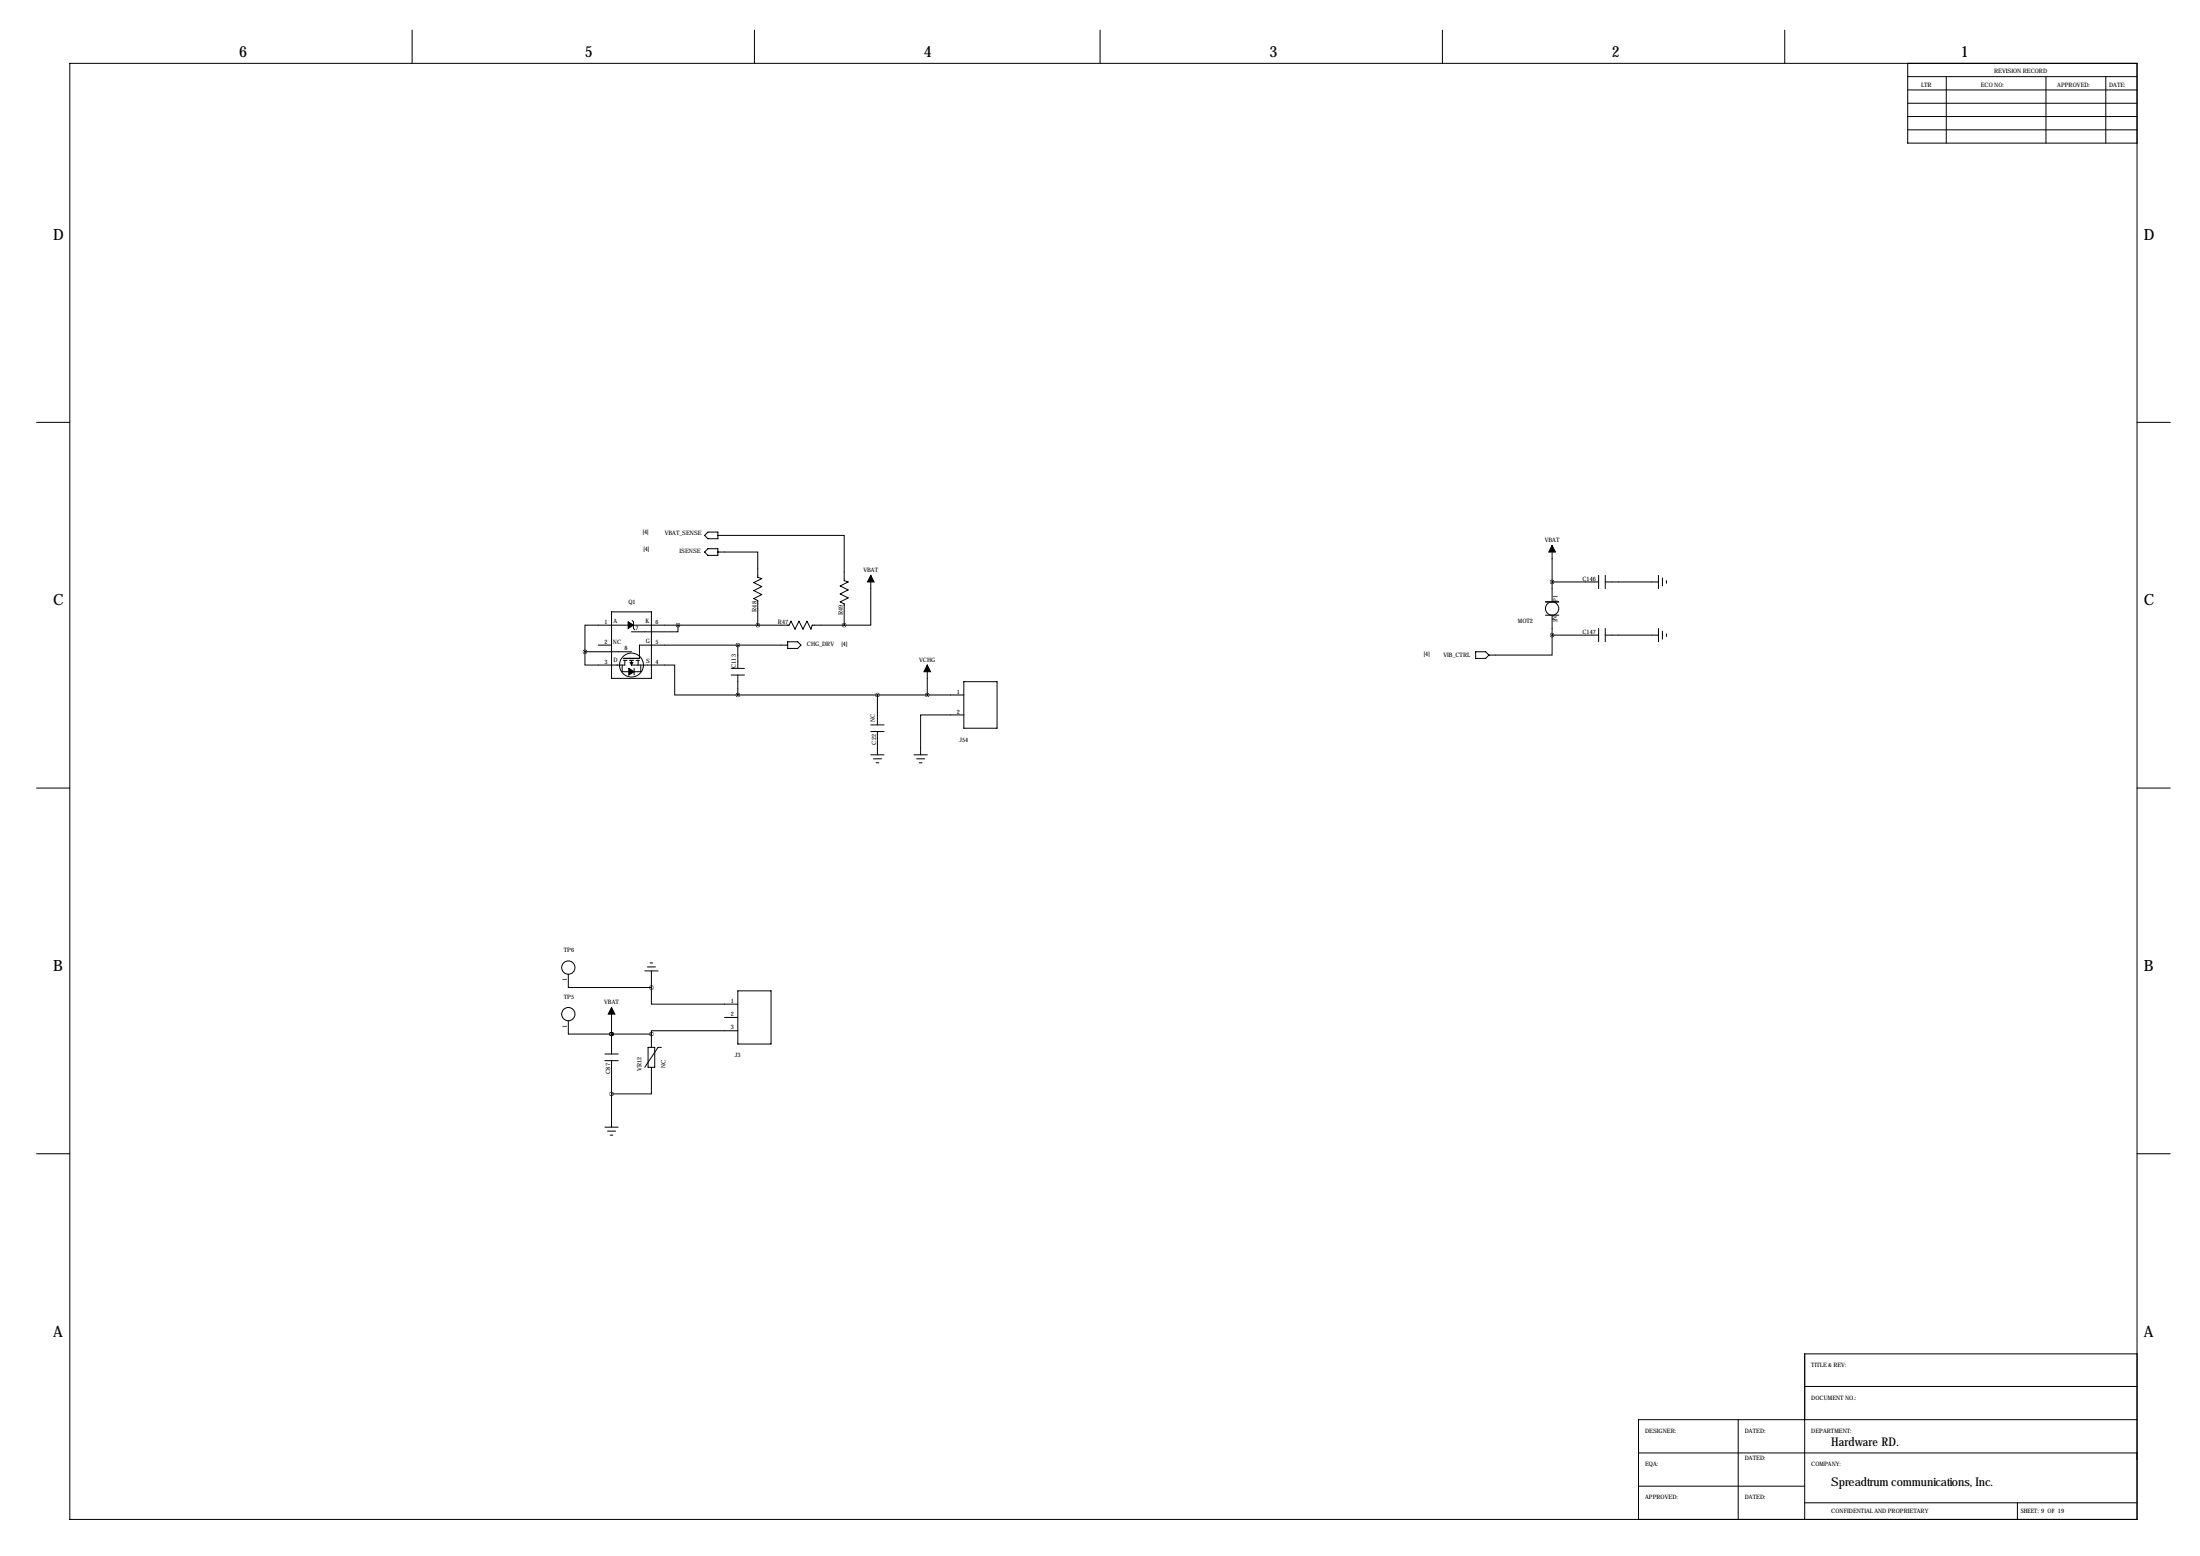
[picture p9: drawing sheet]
<svg xmlns="http://www.w3.org/2000/svg" width="841mm" height="594mm" viewBox="0 0 841 594" stroke-linecap="round" stroke-linejoin="round" font-family="sans-serif">
<g fill="none" stroke="#000" stroke-width=".38">
<path d="M157.5 11.5v12.7M288.3 11.5v12.7M420.4 11.5v12.7M551.2 11.5v12.7M682 11.5v12.7M26.7 24.2h789.9v556.3h-789.9zM729 39.4h87.6M729 24.2v30.5h87.6M729 34.4h87.6M729 29.3h87.6M743.7 29.3v25.4M781.8 29.3v25.4"/>
<path d="M804.7 29.3v25.4M729 49.6h87.6M729 44.5h87.6M14 161.4h12.7M816.6 161.4h12.7M270.5 203.3h3.8v2.5h-3.8l-1.3-1.3zM270.5 209.6h3.8v2.6h-3.8l-1.3-1.3zM274.3 210.9h15.3v9.6l1.5 .6-3.1 1.5 3.1 1.5-3.1 1.5 3.1 1.5-3.1 1.6 1.6 .7v9.4M274.3 204.5h48.3v17.3l1.5 .5-3 1.5 3 1.6-3 1.5 3 1.5-3 1.5 1.5 .8v8.1M332.7 219.8v19h-10.1M593.1 208.4v21.5M610.9 219.8v5.1"/>
<path d="M613.4 219.8v5.1M633.7 219.8v5.1M233.7 233.8h15.2v25.4h-15.2zM241.6 237.1l.5 .5v2.5l.5 .5M259.1 238.8v2.6h-17.8M322.6 238.8h-12.2l-.5 1.6-1.5-3.1-1.6 3.1-1.5-3.1-1.5 3.1-1.5-3.1-.8 1.5h-78v10.2M590.5 235h5.1M590.5 229.9h5.1M593.1 222.3h17.8M593.1 235v7.6M613.4 222.3h20.3M635.3 220.8v3"/>
<path d="M636.8 221.8v1M223.5 249v5.1h15.3v-1.8M223.5 249h17.8M228.6 246.5h5.1M237.7 254.1v2.5h7.2v-2.5M238.3 252.3h1.2M240.5 252.3h1.6M241.3 252.3v1.8h16.5v11.4h24.1M242.3 255.3v2.6M243.1 252.3h1.2M243.8 252.3v1.8M279.4 255.3h5.1"/>
<path d="M279.4 257.9h5.1M281.9 246.5v8.8M281.9 257.9v7.6M301 246.5h-56.7v4.8M301 245.2h3.8l1.3 1.3-1.3 1.2h-3.8zM354.3 254.1v11.4M563.9 249h3.8l1.3 1.3-1.3 1.2h-3.8zM593.1 242.6v7.7h-24.1M593.1 242.6h17.8M610.9 240.1v5.1M613.4 240.1v5.1M613.4 242.6h20.3"/>
<path d="M633.7 240.1v5.1M635.3 241.1v3.1M636.8 242.1v1M281.9 265.5h86.4M332.7 279.5h5.1M332.7 276.9h5.1M335.3 265.5v11.4M335.3 279.5v8.9M368.3 273.1h-16.5v15.3M368.3 260.4h12.7v17.8h-12.7zM332.7 288.4h5.1M333.8 289.9h3"/>
<path d="M334.8 291.4h1M349.2 288.4h5.1M350.3 289.9h3M351.3 291.4h1M14 301.1h12.7M816.6 301.1h12.7M217.2 372.2v5.1h31.7M246.4 370.9h5.1M247.4 369.4h3M248.4 367.9h1M248.9 377.3v6.3h33M248.9 370.9v6.4"/>
<path d="M281.9 378.5h12.7v20.4h-12.7zM217.2 390v5h31.7M233.7 395h.1M233.7 384.9v17.8M248.9 395v5.1M276.9 388.7h5M281.9 393.8h-33v1.2M231.1 405.2h5.1M231.1 402.7h5.1M233.7 405.2v25.4M247.6 400.1h2.6v7.6h-2.6zM248.9 407.7v10.2h-15.2"/>
<path d="M252.7 400.1h-1.2l-5.1 7.6M231.1 430.6h5.1M232.2 432.1h3M233.2 433.6h1M14 440.8h12.7M816.6 440.8h12.7M816.6 517.2h-127v63.3M689.6 529.7h127M626.1 555.1h63.3M664.2 542.4v38.1M689.6 555.1h127M816.6 542.4h-190.5v38.1"/>
<path d="M626.1 567.8h63.5M689.6 574.1h127M770.9 574.1v6.4"/>
<circle cx="593.1" cy="232.5" r="2.54"/>
<circle cx="241.3" cy="254.1" r="4.6"/>
<circle cx="217.2" cy="369.6" r="2.54"/>
<circle cx="217.2" cy="387.4" r="2.54"/>
</g>
<path d="M238.3 251.5h6" fill="none" stroke="#000" stroke-width=".51"/>
<path d="M332.7 219.8l1.3 2.5h-2.5zM593.1 208.4l1.3 2.5h-2.6zM240 237.6l2.1 1.2-2.1 1.3zM240.3 255.3l2 1.3-2 1.3zM240.8 253.1h1l-.5 1zM354.3 254.1l1.3 2.5h-2.5zM233.7 384.9l1.2 2.5h-2.5z" fill="#000" stroke="#000" stroke-width=".38"/>
<path d="M233.6 395a.05 .05 0 0 0 .1 0 .05 .05 0 0 0-.1 0zM233.6 417.9a.05 .05 0 0 0 .1 0 .05 .05 0 0 0-.1 0zM281.9 246.5a.05 .05 0 0 0 .1 0 .05 .05 0 0 0-.1 0zM322.5 238.8a.05 .05 0 0 0 .1 0 .05 .05 0 0 0-.1 0zM281.9 265.5a.05 .05 0 0 0 .1 0 .05 .05 0 0 0-.1 0zM289.5 238.8a.05 .05 0 0 0 .1 0 .05 .05 0 0 0-.1 0zM593 222.3a.05 .05 0 0 0 .1 0 .05 .05 0 0 0-.1 0zM593 242.6a.05 .05 0 0 0 .1 0 .05 .05 0 0 0-.1 0zM223.5 249a.05 .05 0 0 0 .1 0 .05 .05 0 0 0-.1 0zM259 238.8a.05 .05 0 0 0 .1 0 .05 .05 0 0 0-.1 0zM335.2 265.5a.05 .05 0 0 0 .1 0 .05 .05 0 0 0-.1 0zM233.6 395a.05 .05 0 0 0 .1 0 .05 .05 0 0 0-.1 0zM354.3 265.5a.05 .05 0 0 0 .1 0 .05 .05 0 0 0-.1 0zM248.9 377.3a.05 .05 0 0 0 .1 0 .05 .05 0 0 0-.1 0zM248.9 395a.05 .05 0 0 0 .1 0 .05 .05 0 0 0-.1 0z" fill="#000" stroke="#000" stroke-width="1.5"/>
<g font-size="5.9">
<text x="91.4" y="21.7">6</text>
<text x="223.5" y="21.7">5</text>
<text x="353.1" y="21.7">4</text>
<text x="485.1" y="21.7">3</text>
<text x="615.9" y="21.7">2</text>
<text x="749.3" y="21.7">1</text>
<text x="20.3" y="91.5">D</text>
<text x="819.1" y="91.5">D</text>
<text x="20.3" y="231.2">C</text>
<text x="819.1" y="231.2">C</text>
<text x="20.3" y="370.9">B</text>
<text x="819.1" y="370.9">B</text>
<text x="20.3" y="510.6">A</text>
<text x="819.1" y="510.6">A</text>
</g>
<g font-size="4.6">
<text x="699.8" y="552.5">Hardware RD.</text>
<text x="699.8" y="567.8">Spreadtrum communications, Inc.</text>
</g>
<g font-size="2.3">
<text x="762" y="28">REVISION RECORD</text>
<text x="734.1" y="33.1">LTR</text>
<text x="756.9" y="33.1">ECO NO:</text>
<text x="786.1" y="33.1">APPROVED:</text>
<text x="805.9" y="33.1">DATE:</text>
<text x="245.6" y="204">[4]</text>
<text x="254" y="204.5">VBAT_SENSE</text>
<text x="590.3" y="207.1">VBAT</text>
<text x="245.9" y="210.6">[4]</text>
<text x="259.7" y="211.4">ISENSE</text>
<text x="329.9" y="218.5">VBAT</text>
<text x="604.7" y="221.8">C146</text>
<text x="240.2" y="230.7">Q1</text>
<text x="289.1" y="233.7" transform="rotate(-90 289.1 233.7)">R48</text>
<text x="595.1" y="229.9" transform="rotate(-90 595.1 229.9)">P1</text>
<text x="231" y="238.3">1</text>
<text x="234.4" y="238.1">A</text>
<text x="246.7" y="238.1">K</text>
<text x="250.4" y="238.3">6</text>
<text x="297.3" y="238.3">R47</text>
<text x="322.1" y="235" transform="rotate(-90 322.1 235)">R49</text>
<text x="580" y="238.1">MOT2</text>
<text x="595.1" y="237.7" transform="rotate(-90 595.1 237.7)">2N</text>
<text x="231" y="245.9">2</text>
<text x="234.2" y="245.9">NC</text>
<text x="242.8" y="240.9">7</text>
<text x="246.8" y="245.7">G</text>
<text x="250.4" y="245.9">5</text>
<text x="604.7" y="242.1">C147</text>
<text x="238.6" y="248.5">8</text>
<text x="308.4" y="247">CHG_DRV</text>
<text x="321.6" y="246.7">[4]</text>
<text x="544.1" y="250.8">[4]</text>
<text x="551.6" y="251.2">VIB_CTRL</text>
<text x="231" y="253.6">3</text>
<text x="234.4" y="253.1">D</text>
<text x="247" y="253.3">S</text>
<text x="250.4" y="253.6">4</text>
<text x="281.2" y="255.1" transform="rotate(-90 281.2 255.1)">C113</text>
<text x="351.2" y="252.8">VCHG</text>
<text x="365.6" y="265">1</text>
<text x="334.3" y="276" transform="rotate(-90 334.3 276)">NC</text>
<text x="365.6" y="272.6">2</text>
<text x="334.8" y="284.4" transform="rotate(-90 334.8 284.4)">C22</text>
<text x="366.6" y="283.3">J54</text>
<text x="215.4" y="363.8">TP6</text>
<text x="216.7" y="374.9" transform="rotate(-90 216.7 374.9)">1</text>
<text x="215.4" y="381.6">TP5</text>
<text x="230.8" y="383.6">VBAT</text>
<text x="279.2" y="383.1">1</text>
<text x="279.2" y="388.2">2</text>
<text x="216.7" y="392.7" transform="rotate(-90 216.7 392.7)">1</text>
<text x="279.2" y="393.3">3</text>
<text x="254.3" y="408" transform="rotate(-90 254.3 408)">NC</text>
<text x="280.8" y="403.9">J3</text>
<text x="233.2" y="410.2" transform="rotate(-90 233.2 410.2)">C87</text>
<text x="245.1" y="409.1" transform="rotate(-90 245.1 409.1)">VR12</text>
<text x="692.1" y="522">TITLE &amp; REV:</text>
<text x="692.1" y="534.7">DOCUMENT NO.:</text>
<text x="628.6" y="547.4">DESIGNER:</text>
<text x="666.7" y="547.4">DATED:</text>
<text x="692.1" y="547.4">DEPARTMENT:</text>
<text x="666.7" y="557.6">DATED:</text>
<text x="628.6" y="560.1">EQA:</text>
<text x="692.1" y="560.1">COMPANY:</text>
<text x="628.6" y="572.8">APPROVED:</text>
<text x="666.7" y="572.8">DATED:</text>
<text x="699.8" y="577.9">CONFIDENTIAL AND PROPRIETARY</text>
<text x="772.2" y="577.9">SHEET: 9 OF 19</text>
</g>
</svg>
